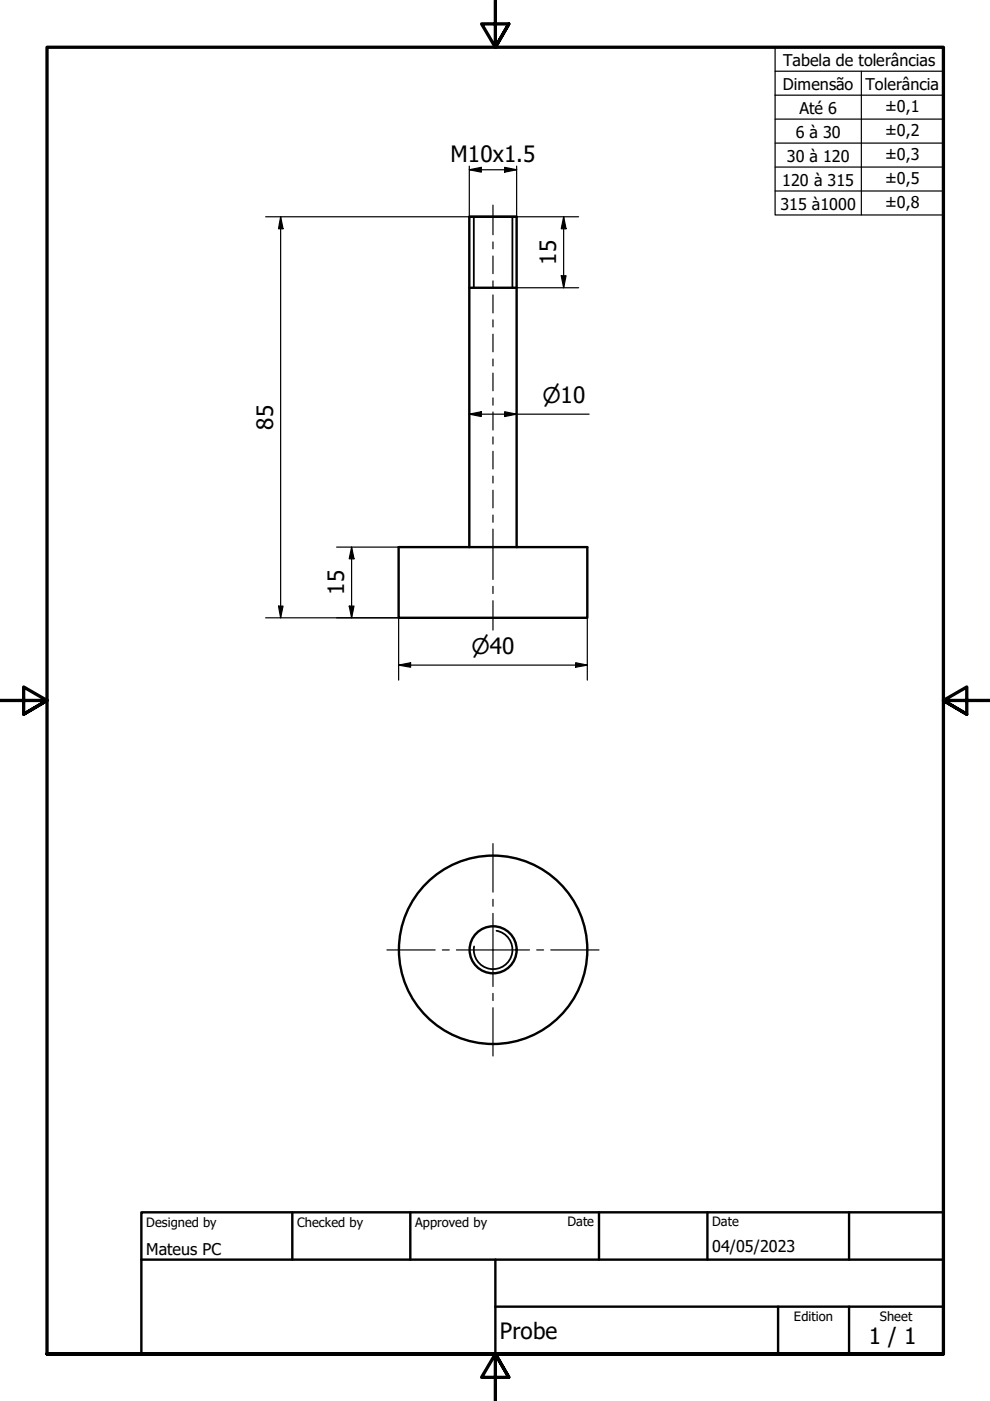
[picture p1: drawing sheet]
<svg xmlns="http://www.w3.org/2000/svg" width="210mm" height="297mm" viewBox="0 0 210 297" stroke-linecap="round" stroke-linejoin="round" font-family="sans-serif">
<!-- layer: Visible (ISO) -->
<g fill="none" stroke="#000" stroke-width=".51">
<path d="M99.5 46h10M99.5 61h10M84.5 116h40v15h-40zM99.5 116v-70h10v70"/>
<circle cx="104.6" cy="201.4" r="5"/>
<circle cx="104.6" cy="201.4" r="20"/>
</g>
<!-- layer: Visible Narrow (ISO) -->
<path d="M100.5 46v15M108.6 46v15M105.3 197.3a4.1 4.1 0 0 1 3.3 4.8 4.1 4.1 0 0 1-4.8 3.3 4.1 4.1 0 0 1-3.3-4.7" fill="none" stroke="#000" stroke-width=".38"/>
<!-- layer: Border (ISO) -->
<path d="M105 0v10l-2.9-4.9h5.8l-2.9 4.9 2.9-4.9M0 148.5h10l-5-2.8v5.7l5-2.9-5 2.9M210 148.5h-10l5-2.8v5.7l-5-2.9 5 2.9M10 287.1v-277.1h190v277.1h-190h190M107.9 292l-2.9-4.9 2.9 4.9h-5.8l2.9-4.9v9.9" fill="none" stroke="#000" stroke-width=".7"/>
<!-- layer: Title (ISO) -->
<path d="M30 257h170v30.1h-170zM62 257v10.1M87 257v10.1M127 257v10.1M150 257v10.1M180 257v10.1M30 267.1h170M105 277h95M105 267.1v20M165 277v10.1M180 277v10.1" fill="none" stroke="#000" stroke-width=".51"/>
<!-- layer: Centerline (ISO) -->
<g fill="none" stroke="#000" stroke-width=".25">
<path d="M104.5 43.5v6.3M104.5 51.3v1.5M104.5 54.3v3.7M104.5 59.5v1.6M104.5 62.5v3.8M104.5 67.8v1.5M104.5 70.9v3.7M104.5 76.1v1.5M104.5 79.1v3.8M104.5 84.4v1.5M104.5 87.4v3.8M104.5 92.6v1.6"/>
<path d="M104.5 95.7v3.7M104.5 101v1.4M104.5 103.9v3.8M104.5 109.2v1.5M104.5 112.2v10.7M104.5 124.3v1.5M104.5 127.4v6.2"/>
</g>
<!-- layer: Center Mark (ISO) -->
<path d="M104.5 178.9v10.3M104.5 190.7v1.4M104.5 193.7v15.5M82 201.4h10.3M93.8 201.4h1.4M96.8 201.4h15.5M104.5 210.6v1.5M104.5 213.7v10.2M113.8 201.4h1.5M116.8 201.4h10.2" fill="none" stroke="#000" stroke-width=".25"/>
<!-- layer: Dimension (ISO) -->
<g fill="none" stroke="#000" stroke-width=".25">
<path d="M99.5 36l2.5-.5v1zM99.5 35.2v10.8h-43.2M99.5 36h10M107 35.5l2.5 .5-2.5 .5zM109.5 35.2v10.8h13.2M59.5 46l.5 2.5h-.9zM59.5 46v85M119 58.5h1l-.5 2.5zM119.5 46l.5 2.5h-1zM119.5 46v15M109.5 61h13.2M99.5 87.8l2.5-.5v1z"/>
<path d="M99.5 87.8h25.4M107 87.3l2.5 .5-2.5 .5zM71.4 116h13.1M74.5 116l.6 2.5h-1.1zM74.5 116v15M56.3 131h28.2v13.2M59.1 128.5h.9l-.5 2.5zM74 128.5h1.1l-.6 2.5zM124.5 131v13.2M84.5 141l2.6-.5v1zM84.5 141h40M122 140.5l2.5 .5-2.5 .5z"/>
</g>
<g fill="#000">
<path d="M99.5 36l2.5-.5v1z" fill-rule="evenodd"/>
<path d="M107 35.5l2.5 .5-2.5 .5z" fill-rule="evenodd"/>
<path d="M59.5 46l.5 2.5h-.9z" fill-rule="evenodd"/>
<path d="M119 58.5h1l-.5 2.5z" fill-rule="evenodd"/>
<path d="M119.5 46l.5 2.5h-1z" fill-rule="evenodd"/>
<path d="M99.5 87.8l2.5-.5v1z" fill-rule="evenodd"/>
<path d="M107 87.3l2.5 .5-2.5 .5z" fill-rule="evenodd"/>
<path d="M74.5 116l.6 2.5h-1.1z" fill-rule="evenodd"/>
<path d="M59.1 128.5h.9l-.5 2.5z" fill-rule="evenodd"/>
<path d="M74 128.5h1.1l-.6 2.5z" fill-rule="evenodd"/>
<path d="M84.5 141l2.6-.5v1z" fill-rule="evenodd"/>
<path d="M122 140.5l2.5 .5-2.5 .5z" fill-rule="evenodd"/>
</g>
<!-- layer: Symbol (ISO) -->
<path d="M164.3 15.1v-5.1h35.7v5.1M182.6 15.1v30.5M200 15.1h-35.7v5.1M200 15.1v30.5h-35.7v-25.4M164.3 20.2h35.7M164.3 25.3h35.7M164.3 30.3h35.7M164.3 35.4h35.7M164.3 40.5h35.7" fill="none" stroke="#000" stroke-width=".25"/>
<g font-size="4.8">
<text x="95.5" y="34.4">M10x1.5</text>
<text x="117.9" y="56.1" transform="rotate(-90 117.9 56.1)">15</text>
<text x="57.9" y="91.1" transform="rotate(-90 57.9 91.1)">85</text>
<text x="73" y="126.1" transform="rotate(-90 73 126.1)">15</text>
<text x="106" y="283.8">Probe</text>
<text x="184.2" y="285">1 / 1</text>
</g>
<g font-size="4.6">
<text x="115" y="85.4">⌀10</text>
<text x="99.9" y="138.6">⌀40</text>
</g>
<g font-size="3.4">
<text x="166.1" y="14">Tabela de tolerâncias</text>
<text x="166" y="19">Dimensão</text>
<text x="183.5" y="19">Tolerância</text>
<text x="187.6" y="23.7">±0,1</text>
<text x="168.7" y="29.2">6 à 30</text>
<text x="169.5" y="24.1">Até 6</text>
<text x="187.6" y="28.8">±0,2</text>
<text x="166.8" y="34.3">30 à 120</text>
<text x="187.6" y="33.9">±0,3</text>
<text x="165.9" y="39.4">120 à 315</text>
<text x="187.6" y="39">±0,5</text>
<text x="165.5" y="44.4">315 à1000</text>
<text x="187.6" y="44.1">±0,8</text>
<text x="31" y="266">Mateus PC</text>
<text x="151" y="265.5">04/05/2023</text>
</g>
<g font-size="2.7">
<text x="31" y="260.1">Designed by</text>
<text x="63" y="260.1">Checked by</text>
<text x="88" y="260.1">Approved by</text>
<text x="120.3" y="260">Date</text>
<text x="151" y="260">Date</text>
<text x="168.3" y="280.1">Edition</text>
<text x="186.6" y="280.1">Sheet</text>
</g>
</svg>
